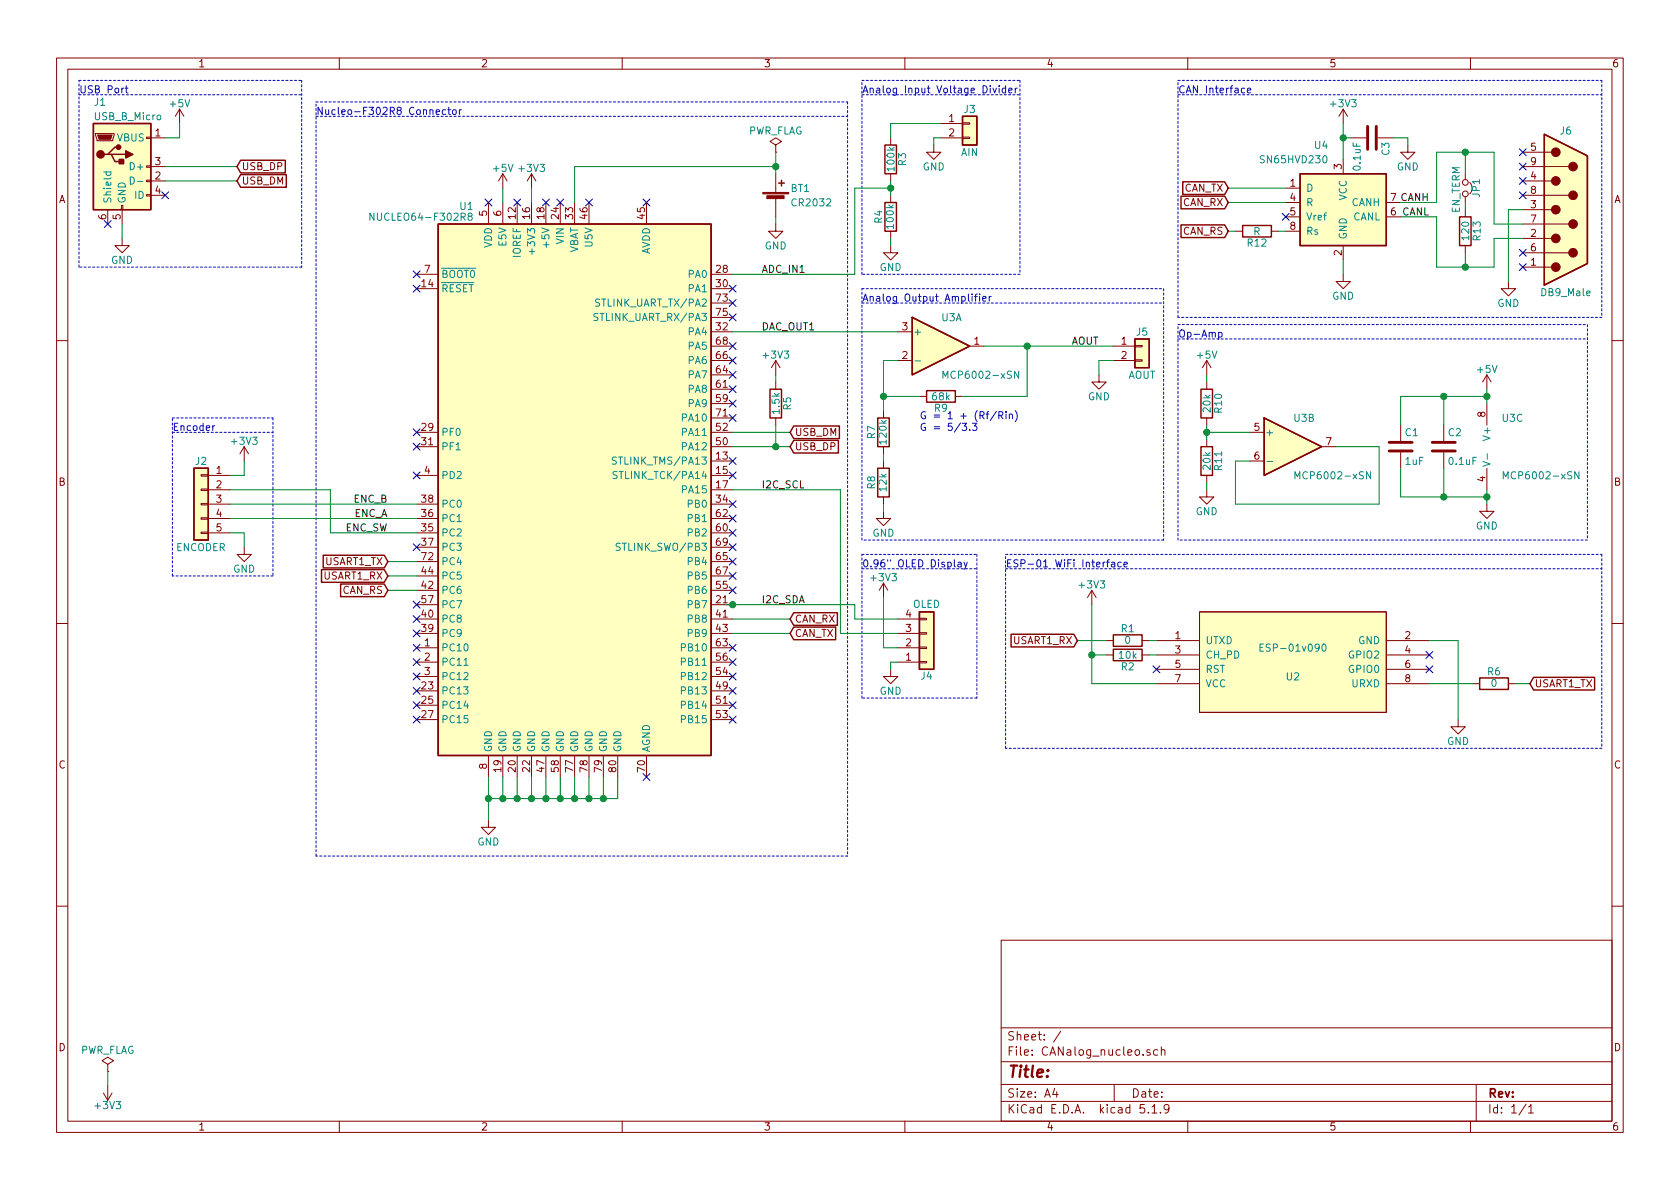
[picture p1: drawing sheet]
EESchema Schematic File Version 4
EELAYER 30 0
EELAYER END
$Descr A4 11693 8268
encoding utf-8
Sheet 1 1
Title ""
Date ""
Rev ""
Comp ""
Comment1 ""
Comment2 ""
Comment3 ""
Comment4 ""
$EndDescr
Wire Wire Line
	5100 3000 5500 3000
Wire Wire Line
	5100 3100 5400 3100
Text GLabel 5500 3000 2    50   Input ~ 0
USB_DM
Text GLabel 5500 3100 2    50   Input ~ 0
USB_DP
Text GLabel 1650 1250 2    50   Input ~ 0
USB_DM
Text GLabel 1650 1150 2    50   Input ~ 0
USB_DP
Wire Wire Line
	1650 1150 1150 1150
Wire Wire Line
	1650 1250 1150 1250
NoConn ~ 1150 1350
Wire Wire Line
	5100 4300 5500 4300
Wire Wire Line
	5100 4400 5500 4400
Text GLabel 5500 4300 2    50   Input ~ 0
CAN_RX
Text GLabel 5500 4400 2    50   Input ~ 0
CAN_TX
NoConn ~ 4100 1400
$Comp
L power:+5V #PWR06
U 1 1
P 3500 1300
F 0 "#PWR06" H 3500 1150 50  0001 C CNN
F 1 "+5V" H 3500 1440 50  0000 C CNN
F 2 "" H 3500 1300 50  0001 C CNN
F 3 "" H 3500 1300 50  0001 C CNN
	1    3500 1300
	1    0    0    -1  
$EndComp
Wire Wire Line
	3500 1300 3500 1400
$Comp
L power:+5V #PWR04
U 1 1
P 1250 850
F 0 "#PWR04" H 1250 700 50  0001 C CNN
F 1 "+5V" H 1250 990 50  0000 C CNN
F 2 "" H 1250 850 50  0001 C CNN
F 3 "" H 1250 850 50  0001 C CNN
	1    1250 850 
	1    0    0    -1  
$EndComp
Wire Wire Line
	1250 850  1250 950 
Wire Wire Line
	1250 950  1150 950 
$Comp
L power:GND #PWR01
U 1 1
P 850 1650
F 0 "#PWR01" H 850 1400 50  0001 C CNN
F 1 "GND" H 850 1500 50  0000 C CNN
F 2 "" H 850 1650 50  0001 C CNN
F 3 "" H 850 1650 50  0001 C CNN
	1    850  1650
	1    0    0    -1  
$EndComp
Wire Wire Line
	850  1650 850  1550
$Comp
L power:GND #PWR05
U 1 1
P 3400 5700
F 0 "#PWR05" H 3400 5450 50  0001 C CNN
F 1 "GND" H 3400 5550 50  0000 C CNN
F 2 "" H 3400 5700 50  0001 C CNN
F 3 "" H 3400 5700 50  0001 C CNN
	1    3400 5700
	1    0    0    -1  
$EndComp
Wire Wire Line
	3400 5700 3400 5550
Wire Wire Line
	3400 5550 3500 5550
Wire Wire Line
	4300 5550 4300 5400
Connection ~ 3400 5550
Wire Wire Line
	3400 5550 3400 5400
Wire Wire Line
	4200 5400 4200 5550
Connection ~ 4200 5550
Wire Wire Line
	4200 5550 4300 5550
Wire Wire Line
	4100 5400 4100 5550
Connection ~ 4100 5550
Wire Wire Line
	4100 5550 4200 5550
Wire Wire Line
	4000 5400 4000 5550
Connection ~ 4000 5550
Wire Wire Line
	4000 5550 4100 5550
Wire Wire Line
	3900 5400 3900 5550
Connection ~ 3900 5550
Wire Wire Line
	3900 5550 4000 5550
Wire Wire Line
	3800 5400 3800 5550
Connection ~ 3800 5550
Wire Wire Line
	3800 5550 3900 5550
Wire Wire Line
	3700 5400 3700 5550
Connection ~ 3700 5550
Wire Wire Line
	3700 5550 3800 5550
Wire Wire Line
	3600 5400 3600 5550
Connection ~ 3600 5550
Wire Wire Line
	3600 5550 3700 5550
Wire Wire Line
	3500 5400 3500 5550
Connection ~ 3500 5550
Wire Wire Line
	3500 5550 3600 5550
NoConn ~ 2900 3000
NoConn ~ 2900 3100
Wire Wire Line
	2900 3500 1600 3500
Wire Wire Line
	2900 3600 1600 3600
Wire Wire Line
	2900 3700 2300 3700
NoConn ~ 5100 3200
NoConn ~ 5100 3300
$Comp
L power:GND #PWR09
U 1 1
P 5400 1550
F 0 "#PWR09" H 5400 1300 50  0001 C CNN
F 1 "GND" H 5400 1400 50  0000 C CNN
F 2 "" H 5400 1550 50  0001 C CNN
F 3 "" H 5400 1550 50  0001 C CNN
	1    5400 1550
	1    0    0    -1  
$EndComp
Wire Wire Line
	5400 1550 5400 1500
$Comp
L power:+3V3 #PWR08
U 1 1
P 3700 1300
F 0 "#PWR08" H 3700 1150 50  0001 C CNN
F 1 "+3V3" H 3700 1440 50  0000 C CNN
F 2 "" H 3700 1300 50  0001 C CNN
F 3 "" H 3700 1300 50  0001 C CNN
	1    3700 1300
	1    0    0    -1  
$EndComp
$Comp
L power:+3V3 #PWR010
U 1 1
P 5400 2600
F 0 "#PWR010" H 5400 2450 50  0001 C CNN
F 1 "+3V3" H 5400 2740 50  0000 C CNN
F 2 "" H 5400 2600 50  0001 C CNN
F 3 "" H 5400 2600 50  0001 C CNN
	1    5400 2600
	1    0    0    -1  
$EndComp
Wire Wire Line
	5400 2600 5400 2650
Wire Wire Line
	5400 2950 5400 3100
Connection ~ 5400 3100
Wire Wire Line
	5400 3100 5500 3100
Text GLabel 8550 1300 0    50   Input ~ 0
CAN_TX
Wire Wire Line
	8550 1300 8950 1300
Text GLabel 8550 1400 0    50   Input ~ 0
CAN_RX
Wire Wire Line
	8550 1400 8950 1400
Wire Wire Line
	8900 1600 8950 1600
Wire Wire Line
	8600 1600 8550 1600
Text GLabel 8550 1600 0    50   Input ~ 0
CAN_RS
Text GLabel 2700 4100 0    50   Input ~ 0
CAN_RS
Wire Wire Line
	2700 4100 2900 4100
$Comp
L power:+3V3 #PWR021
U 1 1
P 9350 850
F 0 "#PWR021" H 9350 700 50  0001 C CNN
F 1 "+3V3" H 9350 990 50  0000 C CNN
F 2 "" H 9350 850 50  0001 C CNN
F 3 "" H 9350 850 50  0001 C CNN
	1    9350 850 
	1    0    0    -1  
$EndComp
Wire Wire Line
	9350 850  9350 950 
$Comp
L power:GND #PWR022
U 1 1
P 9350 1900
F 0 "#PWR022" H 9350 1650 50  0001 C CNN
F 1 "GND" H 9350 1750 50  0000 C CNN
F 2 "" H 9350 1900 50  0001 C CNN
F 3 "" H 9350 1900 50  0001 C CNN
	1    9350 1900
	1    0    0    -1  
$EndComp
Wire Wire Line
	9350 1900 9350 1800
Wire Wire Line
	9400 950  9350 950 
Connection ~ 9350 950 
Wire Wire Line
	9350 950  9350 1100
$Comp
L power:GND #PWR023
U 1 1
P 9800 1000
F 0 "#PWR023" H 9800 750 50  0001 C CNN
F 1 "GND" H 9800 850 50  0000 C CNN
F 2 "" H 9800 1000 50  0001 C CNN
F 3 "" H 9800 1000 50  0001 C CNN
	1    9800 1000
	1    0    0    -1  
$EndComp
Wire Wire Line
	9700 950  9800 950 
Wire Wire Line
	9800 950  9800 1000
Wire Wire Line
	10200 1400 10200 1450
Wire Wire Line
	10200 1200 10200 1050
Wire Wire Line
	10200 1050 10000 1050
Wire Wire Line
	10000 1050 10000 1400
Wire Wire Line
	10000 1400 9750 1400
Wire Wire Line
	9750 1500 10000 1500
Wire Wire Line
	10000 1500 10000 1850
Wire Wire Line
	10000 1850 10200 1850
Wire Wire Line
	10200 1850 10200 1750
Wire Wire Line
	10200 1850 10400 1850
Wire Wire Line
	10400 1850 10400 1650
Wire Wire Line
	10400 1650 10600 1650
Connection ~ 10200 1850
Wire Wire Line
	10600 1550 10400 1550
Wire Wire Line
	10400 1550 10400 1050
Wire Wire Line
	10400 1050 10200 1050
Connection ~ 10200 1050
Text Label 9950 1400 2    50   ~ 0
CANH
Text Label 9950 1500 2    50   ~ 0
CANL
$Comp
L power:GND #PWR024
U 1 1
P 10500 1950
F 0 "#PWR024" H 10500 1700 50  0001 C CNN
F 1 "GND" H 10500 1800 50  0000 C CNN
F 2 "" H 10500 1950 50  0001 C CNN
F 3 "" H 10500 1950 50  0001 C CNN
	1    10500 1950
	1    0    0    -1  
$EndComp
Wire Wire Line
	10500 1950 10500 1450
Wire Wire Line
	10500 1450 10600 1450
NoConn ~ 10600 1050
NoConn ~ 10600 1150
NoConn ~ 10600 1250
NoConn ~ 10600 1350
NoConn ~ 10600 1750
NoConn ~ 10600 1850
$Comp
L power:+3V3 #PWR02
U 1 1
P 1700 3200
F 0 "#PWR02" H 1700 3050 50  0001 C CNN
F 1 "+3V3" H 1700 3340 50  0000 C CNN
F 2 "" H 1700 3200 50  0001 C CNN
F 3 "" H 1700 3200 50  0001 C CNN
	1    1700 3200
	1    0    0    -1  
$EndComp
Wire Wire Line
	1600 3300 1700 3300
Wire Wire Line
	1700 3300 1700 3200
$Comp
L power:GND #PWR03
U 1 1
P 1700 3800
F 0 "#PWR03" H 1700 3550 50  0001 C CNN
F 1 "GND" H 1700 3650 50  0000 C CNN
F 2 "" H 1700 3800 50  0001 C CNN
F 3 "" H 1700 3800 50  0001 C CNN
	1    1700 3800
	1    0    0    -1  
$EndComp
Wire Wire Line
	1600 3700 1700 3700
Wire Wire Line
	1700 3700 1700 3800
Text Label 2700 3500 2    50   ~ 0
ENC_B
Text Label 2700 3600 2    50   ~ 0
ENC_A
Wire Wire Line
	1600 3400 2300 3400
Wire Wire Line
	2300 3400 2300 3700
Text Label 2700 3700 2    50   ~ 0
ENC_SW
$Comp
L power:+3V3 #PWR012
U 1 1
P 6150 4150
F 0 "#PWR012" H 6150 4000 50  0001 C CNN
F 1 "+3V3" H 6150 4290 50  0000 C CNN
F 2 "" H 6150 4150 50  0001 C CNN
F 3 "" H 6150 4150 50  0001 C CNN
	1    6150 4150
	1    0    0    -1  
$EndComp
Text Label 5300 4200 0    50   ~ 0
I2C_SDA
Text Label 5300 3400 0    50   ~ 0
I2C_SCL
$Comp
L power:+5V #PWR019
U 1 1
P 10350 2700
F 0 "#PWR019" H 10350 2550 50  0001 C CNN
F 1 "+5V" H 10350 2840 50  0000 C CNN
F 2 "" H 10350 2700 50  0001 C CNN
F 3 "" H 10350 2700 50  0001 C CNN
	1    10350 2700
	1    0    0    -1  
$EndComp
Wire Wire Line
	10350 2700 10350 2750
$Comp
L power:GND #PWR020
U 1 1
P 10350 3500
F 0 "#PWR020" H 10350 3250 50  0001 C CNN
F 1 "GND" H 10350 3350 50  0000 C CNN
F 2 "" H 10350 3500 50  0001 C CNN
F 3 "" H 10350 3500 50  0001 C CNN
	1    10350 3500
	1    0    0    -1  
$EndComp
Wire Wire Line
	10350 3500 10350 3450
Wire Wire Line
	9750 2950 9750 2750
Wire Wire Line
	9750 2750 10050 2750
Connection ~ 10350 2750
Wire Wire Line
	10350 2750 10350 2800
Wire Wire Line
	10050 2950 10050 2750
Connection ~ 10050 2750
Wire Wire Line
	10050 2750 10350 2750
Wire Wire Line
	9750 3250 9750 3450
Wire Wire Line
	9750 3450 10050 3450
Connection ~ 10350 3450
Wire Wire Line
	10350 3450 10350 3400
Wire Wire Line
	10050 3250 10050 3450
Connection ~ 10050 3450
Wire Wire Line
	10050 3450 10350 3450
Wire Wire Line
	7150 2750 7150 2400
Wire Wire Line
	7150 2400 6850 2400
Wire Wire Line
	6700 2750 7150 2750
Connection ~ 6150 2750
Wire Wire Line
	6150 2500 6250 2500
Wire Wire Line
	6150 2750 6150 2500
Wire Wire Line
	6150 2750 6150 2850
Wire Wire Line
	6400 2750 6150 2750
Wire Wire Line
	6150 3200 6150 3150
$Comp
L power:GND #PWR015
U 1 1
P 6150 3550
F 0 "#PWR015" H 6150 3300 50  0001 C CNN
F 1 "GND" H 6150 3400 50  0000 C CNN
F 2 "" H 6150 3550 50  0001 C CNN
F 3 "" H 6150 3550 50  0001 C CNN
	1    6150 3550
	1    0    0    -1  
$EndComp
Text Label 5300 2300 0    50   ~ 0
DAC_OUT1
Text Notes 6400 3000 0    50   ~ 0
G = 1 + (Rf/Rin)\nG = 5/3.3
Wire Wire Line
	6150 3550 6150 3500
Wire Wire Line
	7750 2400 7150 2400
Connection ~ 7150 2400
$Comp
L power:GND #PWR018
U 1 1
P 7650 2600
F 0 "#PWR018" H 7650 2350 50  0001 C CNN
F 1 "GND" H 7650 2450 50  0000 C CNN
F 2 "" H 7650 2600 50  0001 C CNN
F 3 "" H 7650 2600 50  0001 C CNN
	1    7650 2600
	1    0    0    -1  
$EndComp
Wire Wire Line
	7650 2600 7650 2500
Wire Wire Line
	7650 2500 7750 2500
Text Label 7650 2400 2    50   ~ 0
AOUT
Wire Wire Line
	2900 3900 2700 3900
Wire Wire Line
	2900 4000 2700 4000
Text GLabel 2700 3900 0    50   Input ~ 0
USART1_TX
Text GLabel 2700 4000 0    50   Input ~ 0
USART1_RX
$Comp
L power:GND #PWR011
U 1 1
P 6500 1000
F 0 "#PWR011" H 6500 750 50  0001 C CNN
F 1 "GND" H 6500 850 50  0000 C CNN
F 2 "" H 6500 1000 50  0001 C CNN
F 3 "" H 6500 1000 50  0001 C CNN
	1    6500 1000
	1    0    0    -1  
$EndComp
Text Label 5300 1900 0    50   ~ 0
ADC_IN1
$Comp
L power:+5V #PWR016
U 1 1
P 8400 2600
F 0 "#PWR016" H 8400 2450 50  0001 C CNN
F 1 "+5V" H 8400 2740 50  0000 C CNN
F 2 "" H 8400 2600 50  0001 C CNN
F 3 "" H 8400 2600 50  0001 C CNN
	1    8400 2600
	1    0    0    -1  
$EndComp
$Comp
L power:GND #PWR017
U 1 1
P 8400 3400
F 0 "#PWR017" H 8400 3150 50  0001 C CNN
F 1 "GND" H 8400 3250 50  0000 C CNN
F 2 "" H 8400 3400 50  0001 C CNN
F 3 "" H 8400 3400 50  0001 C CNN
	1    8400 3400
	1    0    0    -1  
$EndComp
Wire Wire Line
	8400 3400 8400 3350
Wire Wire Line
	8400 2600 8400 2650
Wire Wire Line
	8400 2950 8400 3000
Wire Wire Line
	8700 3000 8400 3000
Connection ~ 8400 3000
Wire Wire Line
	8400 3000 8400 3050
Wire Wire Line
	8700 3200 8600 3200
Wire Wire Line
	8600 3200 8600 3500
Wire Wire Line
	8600 3500 9600 3500
Wire Wire Line
	9600 3500 9600 3100
Wire Wire Line
	9600 3100 9300 3100
$Comp
L Device:R R11
U 1 1
P 8400 3200
F 0 "R11" V 8480 3200 50  0000 C CNN
F 1 "20k" V 8400 3200 50  0000 C CNN
F 2 "Resistor_SMD:R_0805_2012Metric_Pad1.20x1.40mm_HandSolder" V 8330 3200 50  0001 C CNN
F 3 "~" H 8400 3200 50  0001 C CNN
	1    8400 3200
	1    0    0    -1  
$EndComp
$Comp
L Device:R R10
U 1 1
P 8400 2800
F 0 "R10" V 8480 2800 50  0000 C CNN
F 1 "20k" V 8400 2800 50  0000 C CNN
F 2 "Resistor_SMD:R_0805_2012Metric_Pad1.20x1.40mm_HandSolder" V 8330 2800 50  0001 C CNN
F 3 "~" H 8400 2800 50  0001 C CNN
	1    8400 2800
	1    0    0    -1  
$EndComp
$Comp
L Connector_Generic:Conn_01x02 J3
U 1 1
P 6750 850
F 0 "J3" H 6750 950 50  0000 C CNN
F 1 "AIN" H 6750 650 50  0000 C CNN
F 2 "pl_TerminalBlock:WJ127-5.0-2P" H 6750 850 50  0001 C CNN
F 3 "~" H 6750 850 50  0001 C CNN
	1    6750 850 
	1    0    0    -1  
$EndComp
$Comp
L Device:R R4
U 1 1
P 6200 1500
F 0 "R4" V 6280 1500 50  0000 C CNN
F 1 "100k" V 6200 1500 50  0000 C CNN
F 2 "Resistor_SMD:R_0805_2012Metric_Pad1.20x1.40mm_HandSolder" V 6130 1500 50  0001 C CNN
F 3 "~" H 6200 1500 50  0001 C CNN
	1    6200 1500
	-1   0    0    1   
$EndComp
$Comp
L Device:R R3
U 1 1
P 6200 1100
F 0 "R3" V 6280 1100 50  0000 C CNN
F 1 "100k" V 6200 1100 50  0000 C CNN
F 2 "Resistor_SMD:R_0805_2012Metric_Pad1.20x1.40mm_HandSolder" V 6130 1100 50  0001 C CNN
F 3 "~" H 6200 1100 50  0001 C CNN
	1    6200 1100
	1    0    0    -1  
$EndComp
$Comp
L Connector_Generic:Conn_01x02 J5
U 1 1
P 7950 2400
F 0 "J5" H 7950 2500 50  0000 C CNN
F 1 "AOUT" H 7950 2200 50  0000 C CNN
F 2 "pl_TerminalBlock:WJ127-5.0-2P" H 7950 2400 50  0001 C CNN
F 3 "~" H 7950 2400 50  0001 C CNN
	1    7950 2400
	1    0    0    -1  
$EndComp
$Comp
L Device:R R8
U 1 1
P 6150 3350
F 0 "R8" V 6230 3350 50  0000 C CNN
F 1 "12k" V 6150 3350 50  0000 C CNN
F 2 "Resistor_SMD:R_0805_2012Metric_Pad1.20x1.40mm_HandSolder" V 6080 3350 50  0001 C CNN
F 3 "~" H 6150 3350 50  0001 C CNN
	1    6150 3350
	-1   0    0    1   
$EndComp
$Comp
L Device:R R9
U 1 1
P 6550 2750
F 0 "R9" V 6630 2750 50  0000 C CNN
F 1 "68k" V 6550 2750 50  0000 C CNN
F 2 "Resistor_SMD:R_0805_2012Metric_Pad1.20x1.40mm_HandSolder" V 6480 2750 50  0001 C CNN
F 3 "~" H 6550 2750 50  0001 C CNN
	1    6550 2750
	0    1    1    0   
$EndComp
$Comp
L Device:R R7
U 1 1
P 6150 3000
F 0 "R7" V 6230 3000 50  0000 C CNN
F 1 "120k" V 6150 3000 50  0000 C CNN
F 2 "Resistor_SMD:R_0805_2012Metric_Pad1.20x1.40mm_HandSolder" V 6080 3000 50  0001 C CNN
F 3 "~" H 6150 3000 50  0001 C CNN
	1    6150 3000
	-1   0    0    1   
$EndComp
$Comp
L Device:C C1
U 1 1
P 9750 3100
F 0 "C1" H 9775 3200 50  0000 L CNN
F 1 "1uF" H 9775 3000 50  0000 L CNN
F 2 "Capacitor_SMD:C_0805_2012Metric_Pad1.18x1.45mm_HandSolder" H 9788 2950 50  0001 C CNN
F 3 "~" H 9750 3100 50  0001 C CNN
	1    9750 3100
	1    0    0    -1  
$EndComp
$Comp
L Device:C C2
U 1 1
P 10050 3100
F 0 "C2" H 10075 3200 50  0000 L CNN
F 1 "0.1uF" H 10075 3000 50  0000 L CNN
F 2 "Capacitor_SMD:C_0805_2012Metric_Pad1.18x1.45mm_HandSolder" H 10088 2950 50  0001 C CNN
F 3 "~" H 10050 3100 50  0001 C CNN
	1    10050 3100
	1    0    0    -1  
$EndComp
$Comp
L Connector_Generic:Conn_01x05 J2
U 1 1
P 1400 3500
F 0 "J2" H 1400 3800 50  0000 C CNN
F 1 "ENCODER" H 1400 3200 50  0000 C CNN
F 2 "Connector_PinHeader_2.54mm:PinHeader_1x05_P2.54mm_Vertical" H 1400 3500 50  0001 C CNN
F 3 "~" H 1400 3500 50  0001 C CNN
	1    1400 3500
	-1   0    0    -1  
$EndComp
$Comp
L Connector:DB9_Male J6
U 1 1
P 10900 1450
F 0 "J6" H 10900 2000 50  0000 C CNN
F 1 "DB9_Male" H 10900 875 50  0000 C CNN
F 2 "Connector_Dsub:DSUB-9_Male_Horizontal_P2.77x2.84mm_EdgePinOffset7.70mm_Housed_MountingHolesOffset9.12mm" H 10900 1450 50  0001 C CNN
F 3 " ~" H 10900 1450 50  0001 C CNN
	1    10900 1450
	1    0    0    -1  
$EndComp
$Comp
L Device:Jumper_NC_Small JP1
U 1 1
P 10200 1300
F 0 "JP1" H 10200 1380 50  0000 C CNN
F 1 "EN_TERM" H 10210 1240 50  0000 C CNN
F 2 "Connector_PinHeader_2.54mm:PinHeader_1x02_P2.54mm_Vertical" H 10200 1300 50  0001 C CNN
F 3 "~" H 10200 1300 50  0001 C CNN
	1    10200 1300
	0    1    1    0   
$EndComp
$Comp
L Device:R R13
U 1 1
P 10200 1600
F 0 "R13" V 10280 1600 50  0000 C CNN
F 1 "120" V 10200 1600 50  0000 C CNN
F 2 "Resistor_SMD:R_0805_2012Metric_Pad1.20x1.40mm_HandSolder" V 10130 1600 50  0001 C CNN
F 3 "~" H 10200 1600 50  0001 C CNN
	1    10200 1600
	1    0    0    -1  
$EndComp
$Comp
L Device:C C3
U 1 1
P 9550 950
F 0 "C3" H 9575 1050 50  0000 L CNN
F 1 "0.1uF" H 9575 850 50  0000 L CNN
F 2 "Capacitor_SMD:C_0805_2012Metric_Pad1.18x1.45mm_HandSolder" H 9588 800 50  0001 C CNN
F 3 "~" H 9550 950 50  0001 C CNN
	1    9550 950 
	0    1    1    0   
$EndComp
$Comp
L Device:R R12
U 1 1
P 8750 1600
F 0 "R12" V 8830 1600 50  0000 C CNN
F 1 "R" V 8750 1600 50  0000 C CNN
F 2 "Resistor_SMD:R_0805_2012Metric_Pad1.20x1.40mm_HandSolder" V 8680 1600 50  0001 C CNN
F 3 "~" H 8750 1600 50  0001 C CNN
	1    8750 1600
	0    1    1    0   
$EndComp
$Comp
L Device:R R5
U 1 1
P 5400 2800
F 0 "R5" V 5480 2800 50  0000 C CNN
F 1 "1.5k" V 5400 2800 50  0000 C CNN
F 2 "Resistor_SMD:R_0805_2012Metric_Pad1.20x1.40mm_HandSolder" V 5330 2800 50  0001 C CNN
F 3 "~" H 5400 2800 50  0001 C CNN
	1    5400 2800
	1    0    0    -1  
$EndComp
$Comp
L Device:Battery_Cell BT1
U 1 1
P 5400 1400
F 0 "BT1" H 5500 1500 50  0000 L CNN
F 1 "CR2032" H 5500 1400 50  0000 L CNN
F 2 "Battery:BatteryHolder_Keystone_103_1x20mm" V 5400 1460 50  0001 C CNN
F 3 "~" V 5400 1460 50  0001 C CNN
	1    5400 1400
	1    0    0    -1  
$EndComp
$Comp
L Connector:USB_B_Micro J1
U 1 1
P 850 1150
F 0 "J1" H 650 1600 50  0000 L CNN
F 1 "USB_B_Micro" H 650 1500 50  0000 L CNN
F 2 "Connector_USB:USB_Micro-B_Amphenol_10103594-0001LF_Horizontal" H 1000 1100 50  0001 C CNN
F 3 "~" H 1000 1100 50  0001 C CNN
	1    850  1150
	1    0    0    -1  
$EndComp
Wire Wire Line
	3700 1300 3700 1400
$Comp
L Amplifier_Operational:MCP6002-xSN U3
U 2 1
P 9000 3100
F 0 "U3" H 9000 3300 50  0000 L CNN
F 1 "MCP6002-xSN" H 9000 2900 50  0000 L CNN
F 2 "Package_SO:SOIC-8_3.9x4.9mm_P1.27mm" H 9000 3100 50  0001 C CNN
F 3 "http://ww1.microchip.com/downloads/en/DeviceDoc/21733j.pdf" H 9000 3100 50  0001 C CNN
	2    9000 3100
	1    0    0    -1  
$EndComp
$Comp
L Amplifier_Operational:MCP6002-xSN U3
U 1 1
P 6550 2400
F 0 "U3" H 6550 2600 50  0000 L CNN
F 1 "MCP6002-xSN" H 6550 2200 50  0000 L CNN
F 2 "Package_SO:SOIC-8_3.9x4.9mm_P1.27mm" H 6550 2400 50  0001 C CNN
F 3 "http://ww1.microchip.com/downloads/en/DeviceDoc/21733j.pdf" H 6550 2400 50  0001 C CNN
	1    6550 2400
	1    0    0    -1  
$EndComp
$Comp
L Amplifier_Operational:MCP6002-xSN U3
U 3 1
P 10450 3100
F 0 "U3" H 10450 3300 50  0000 L CNN
F 1 "MCP6002-xSN" H 10450 2900 50  0000 L CNN
F 2 "Package_SO:SOIC-8_3.9x4.9mm_P1.27mm" H 10450 3100 50  0001 C CNN
F 3 "http://ww1.microchip.com/downloads/en/DeviceDoc/21733j.pdf" H 10450 3100 50  0001 C CNN
	3    10450 3100
	1    0    0    -1  
$EndComp
$Comp
L Interface_CAN_LIN:SN65HVD230 U4
U 1 1
P 9350 1400
F 0 "U4" H 9250 1800 50  0000 R CNN
F 1 "SN65HVD230" H 9250 1700 50  0000 R CNN
F 2 "Package_SO:SOIC-8_3.9x4.9mm_P1.27mm" H 9350 900 50  0001 C CNN
F 3 "http://www.ti.com/lit/ds/symlink/sn65hvd230.pdf" H 9250 1800 50  0001 C CNN
	1    9350 1400
	1    0    0    -1  
$EndComp
$Comp
L pl_nucleo64:NUCLEO64-F302R8 U1
U 1 1
P 4000 3400
F 0 "U1" H 3300 5375 50  0000 R CNN
F 1 "NUCLEO64-F302R8" H 3300 5300 50  0000 R CNN
F 2 "pl_Nucleo:nucleo-f302r8" H 4550 1500 50  0001 L CNN
F 3 "" H 3100 2000 50  0001 C CNN
	1    4000 3400
	1    0    0    -1  
$EndComp
NoConn ~ 3400 1400
NoConn ~ 3600 1400
NoConn ~ 3800 1400
NoConn ~ 3900 1400
NoConn ~ 4500 1400
NoConn ~ 2900 1900
NoConn ~ 2900 2000
NoConn ~ 5100 2000
NoConn ~ 5100 2100
NoConn ~ 5100 2200
NoConn ~ 5100 2400
NoConn ~ 5100 2500
NoConn ~ 5100 2600
NoConn ~ 5100 2700
NoConn ~ 5100 2800
NoConn ~ 5100 2900
NoConn ~ 5100 3500
NoConn ~ 5100 3600
NoConn ~ 5100 3700
NoConn ~ 5100 3800
NoConn ~ 5100 3900
NoConn ~ 5100 4000
NoConn ~ 5100 4100
NoConn ~ 5100 4500
NoConn ~ 5100 4600
NoConn ~ 5100 4700
NoConn ~ 5100 4800
NoConn ~ 5100 4900
NoConn ~ 5100 5000
NoConn ~ 4500 5400
NoConn ~ 2900 5000
NoConn ~ 2900 4900
NoConn ~ 2900 4800
NoConn ~ 2900 4700
NoConn ~ 2900 4600
NoConn ~ 2900 4500
NoConn ~ 2900 4400
NoConn ~ 2900 4300
NoConn ~ 2900 4200
NoConn ~ 2900 3800
NoConn ~ 2900 3300
NoConn ~ 8950 1500
NoConn ~ 750  1550
$Comp
L power:PWR_FLAG #FLG0101
U 1 1
P 5400 1050
F 0 "#FLG0101" H 5400 1125 50  0001 C CNN
F 1 "PWR_FLAG" H 5400 1200 50  0000 C CNN
F 2 "" H 5400 1050 50  0001 C CNN
F 3 "~" H 5400 1050 50  0001 C CNN
	1    5400 1050
	1    0    0    -1  
$EndComp
$Comp
L power:PWR_FLAG #FLG0102
U 1 1
P 750 7450
F 0 "#FLG0102" H 750 7525 50  0001 C CNN
F 1 "PWR_FLAG" H 750 7600 50  0000 C CNN
F 2 "" H 750 7450 50  0001 C CNN
F 3 "~" H 750 7450 50  0001 C CNN
	1    750  7450
	1    0    0    -1  
$EndComp
$Comp
L power:+3V3 #PWR0101
U 1 1
P 750 7550
F 0 "#PWR0101" H 750 7400 50  0001 C CNN
F 1 "+3V3" H 750 7690 50  0000 C CNN
F 2 "" H 750 7550 50  0001 C CNN
F 3 "" H 750 7550 50  0001 C CNN
	1    750  7550
	-1   0    0    1   
$EndComp
Wire Wire Line
	750  7450 750  7550
Text Notes 8200 2350 0    50   ~ 0
Op-Amp
Wire Notes Line
	8200 2350 11050 2350
Wire Notes Line
	8200 3750 8200 2250
Wire Notes Line
	8200 2250 11050 2250
Text Notes 8200 650  0    50   ~ 0
CAN Interface
Wire Notes Line
	8200 650  11150 650 
Wire Notes Line
	11150 2200 8200 2200
Wire Notes Line
	8200 550  11150 550 
Wire Notes Line
	11150 550  11150 2200
Text Notes 550  650  0    50   ~ 0
USB Port
Wire Notes Line
	550  650  2100 650 
Wire Notes Line
	2100 1850 550  1850
Wire Notes Line
	550  1850 550  550 
Wire Notes Line
	550  550  2100 550 
Wire Notes Line
	2100 550  2100 1850
Text Notes 2200 800  0    50   ~ 0
Nucleo-F302R8 Connector
Text Notes 1200 3000 0    50   ~ 0
Encoder
Wire Notes Line
	1200 3000 1900 3000
Wire Notes Line
	1900 4000 1200 4000
Wire Notes Line
	1200 4000 1200 2900
Wire Notes Line
	1200 2900 1900 2900
Wire Notes Line
	1900 2900 1900 4000
Text Notes 6000 2100 0    50   ~ 0
Analog Output Amplifier
Wire Notes Line
	6000 2100 8100 2100
Wire Notes Line
	6000 3750 6000 2000
Wire Notes Line
	6000 2000 8100 2000
Wire Wire Line
	6150 4150 6150 4500
Wire Wire Line
	6150 4500 6250 4500
Wire Wire Line
	6200 4600 6250 4600
$Comp
L Connector_Generic:Conn_01x04 J4
U 1 1
P 6450 4500
F 0 "J4" H 6450 4700 50  0000 C CNN
F 1 "OLED" H 6450 4200 50  0000 C CNN
F 2 "Connector_PinHeader_2.54mm:PinHeader_1x04_P2.54mm_Vertical" H 6450 4500 50  0001 C CNN
F 3 "~" H 6450 4500 50  0001 C CNN
	1    6450 4500
	1    0    0    1   
$EndComp
Wire Wire Line
	6200 4650 6200 4600
$Comp
L power:GND #PWR013
U 1 1
P 6200 4650
F 0 "#PWR013" H 6200 4400 50  0001 C CNN
F 1 "GND" H 6200 4500 50  0000 C CNN
F 2 "" H 6200 4650 50  0001 C CNN
F 3 "" H 6200 4650 50  0001 C CNN
	1    6200 4650
	1    0    0    -1  
$EndComp
Text Notes 6000 3950 0    50   ~ 0
0.96" OLED Display
Wire Notes Line
	6000 3950 6800 3950
Wire Notes Line
	6800 4850 6000 4850
Wire Notes Line
	6000 4850 6000 3850
Wire Notes Line
	6000 3850 6800 3850
Wire Notes Line
	6800 3850 6800 4850
Wire Wire Line
	5050 4200 5100 4200
Wire Wire Line
	6500 1000 6500 950 
Wire Wire Line
	6500 950  6550 950 
Wire Wire Line
	6550 850  6200 850 
Wire Wire Line
	6200 850  6200 950 
$Comp
L power:GND #PWR0102
U 1 1
P 6200 1700
F 0 "#PWR0102" H 6200 1450 50  0001 C CNN
F 1 "GND" H 6200 1550 50  0000 C CNN
F 2 "" H 6200 1700 50  0001 C CNN
F 3 "" H 6200 1700 50  0001 C CNN
	1    6200 1700
	1    0    0    -1  
$EndComp
Wire Wire Line
	6200 1700 6200 1650
Wire Wire Line
	5100 1900 5950 1900
Text Notes 6000 650  0    50   ~ 0
Analog Input Voltage Divider
Wire Notes Line
	6000 650  7100 650 
Wire Notes Line
	7100 1900 6000 1900
Wire Notes Line
	6000 1900 6000 550 
Wire Notes Line
	6000 550  7100 550 
Wire Notes Line
	7100 550  7100 1900
Wire Wire Line
	6200 1250 6200 1300
Wire Wire Line
	6200 1300 5950 1300
Connection ~ 6200 1300
Wire Wire Line
	6200 1300 6200 1350
Wire Wire Line
	5400 1050 5400 1150
Wire Wire Line
	5400 1150 4000 1150
Wire Wire Line
	4000 1150 4000 1400
Connection ~ 5400 1150
Wire Wire Line
	5400 1150 5400 1200
Wire Notes Line
	2200 800  5900 800 
Wire Notes Line
	5900 5950 2200 5950
Wire Notes Line
	2200 5950 2200 700 
Wire Notes Line
	2200 700  5900 700 
Wire Notes Line
	5900 700  5900 5950
Connection ~ 5100 4200
Wire Wire Line
	5950 1300 5950 1900
Wire Wire Line
	6250 2300 5100 2300
Wire Wire Line
	6250 4300 5950 4300
Wire Wire Line
	5100 3400 5850 3400
Wire Wire Line
	5950 4300 5950 4200
Wire Wire Line
	5100 4200 5950 4200
Wire Wire Line
	6250 4400 5850 4400
Wire Wire Line
	5850 4400 5850 3400
Wire Notes Line
	8100 2000 8100 3750
Wire Notes Line
	8200 2200 8200 550 
Wire Notes Line
	8100 3750 6000 3750
Wire Notes Line
	11050 2250 11050 3750
Wire Notes Line
	11050 3750 8200 3750
Wire Notes Line
	11150 3850 11150 5200
Wire Notes Line
	7000 3850 11150 3850
Wire Notes Line
	7000 5200 7000 3850
Wire Notes Line
	11150 5200 7000 5200
Wire Notes Line
	7000 3950 11150 3950
Text Notes 7000 3950 0    50   ~ 0
ESP-01 WiFi Interface
$Comp
L ESP8266:ESP-01v090 U2
U 1 1
P 9000 4600
F 0 "U2" H 9000 4500 50  0000 C CNN
F 1 "ESP-01v090" H 9000 4700 50  0000 C CNN
F 2 "ESP8266:ESP-01" H 9000 4600 50  0001 C CNN
F 3 "http://l0l.org.uk/2014/12/esp8266-modules-hardware-guide-gotta-catch-em-all/" H 9000 4600 50  0001 C CNN
	1    9000 4600
	1    0    0    -1  
$EndComp
$Comp
L Device:R R2
U 1 1
P 7850 4550
F 0 "R2" V 7930 4550 50  0000 C CNN
F 1 "10k" V 7850 4550 50  0000 C CNN
F 2 "Resistor_SMD:R_0805_2012Metric_Pad1.20x1.40mm_HandSolder" V 7780 4550 50  0001 C CNN
F 3 "~" H 7850 4550 50  0001 C CNN
	1    7850 4550
	0    1    1    0   
$EndComp
$Comp
L Device:R R1
U 1 1
P 7850 4450
F 0 "R1" V 7930 4450 50  0000 C CNN
F 1 "0" V 7850 4450 50  0000 C CNN
F 2 "Resistor_SMD:R_0805_2012Metric_Pad1.20x1.40mm_HandSolder" V 7780 4450 50  0001 C CNN
F 3 "~" H 7850 4450 50  0001 C CNN
	1    7850 4450
	0    -1   -1   0   
$EndComp
$Comp
L Device:R R6
U 1 1
P 10400 4750
F 0 "R6" V 10480 4750 50  0000 C CNN
F 1 "0" V 10400 4750 50  0000 C CNN
F 2 "Resistor_SMD:R_0805_2012Metric_Pad1.20x1.40mm_HandSolder" V 10330 4750 50  0001 C CNN
F 3 "~" H 10400 4750 50  0001 C CNN
	1    10400 4750
	0    -1   -1   0   
$EndComp
Text GLabel 7500 4450 0    50   Input ~ 0
USART1_RX
Wire Wire Line
	10650 4750 10550 4750
Text GLabel 10650 4750 2    50   Input ~ 0
USART1_TX
Wire Wire Line
	7700 4450 7500 4450
Wire Wire Line
	8050 4450 8000 4450
Wire Wire Line
	9950 4750 10250 4750
NoConn ~ 9950 4550
NoConn ~ 9950 4650
NoConn ~ 8050 4650
Wire Wire Line
	7600 4550 7600 4750
Connection ~ 7600 4550
Wire Wire Line
	7700 4550 7600 4550
Wire Wire Line
	8000 4550 8050 4550
Wire Wire Line
	10150 4450 9950 4450
Wire Wire Line
	10150 5000 10150 4450
$Comp
L power:GND #PWR014
U 1 1
P 10150 5000
F 0 "#PWR014" H 10150 4750 50  0001 C CNN
F 1 "GND" H 10150 4850 50  0000 C CNN
F 2 "" H 10150 5000 50  0001 C CNN
F 3 "" H 10150 5000 50  0001 C CNN
	1    10150 5000
	1    0    0    -1  
$EndComp
Wire Wire Line
	7600 4750 8050 4750
Wire Wire Line
	7600 4200 7600 4550
$Comp
L power:+3V3 #PWR07
U 1 1
P 7600 4200
F 0 "#PWR07" H 7600 4050 50  0001 C CNN
F 1 "+3V3" H 7600 4340 50  0000 C CNN
F 2 "" H 7600 4200 50  0001 C CNN
F 3 "" H 7600 4200 50  0001 C CNN
	1    7600 4200
	1    0    0    -1  
$EndComp
$EndSCHEMATC
